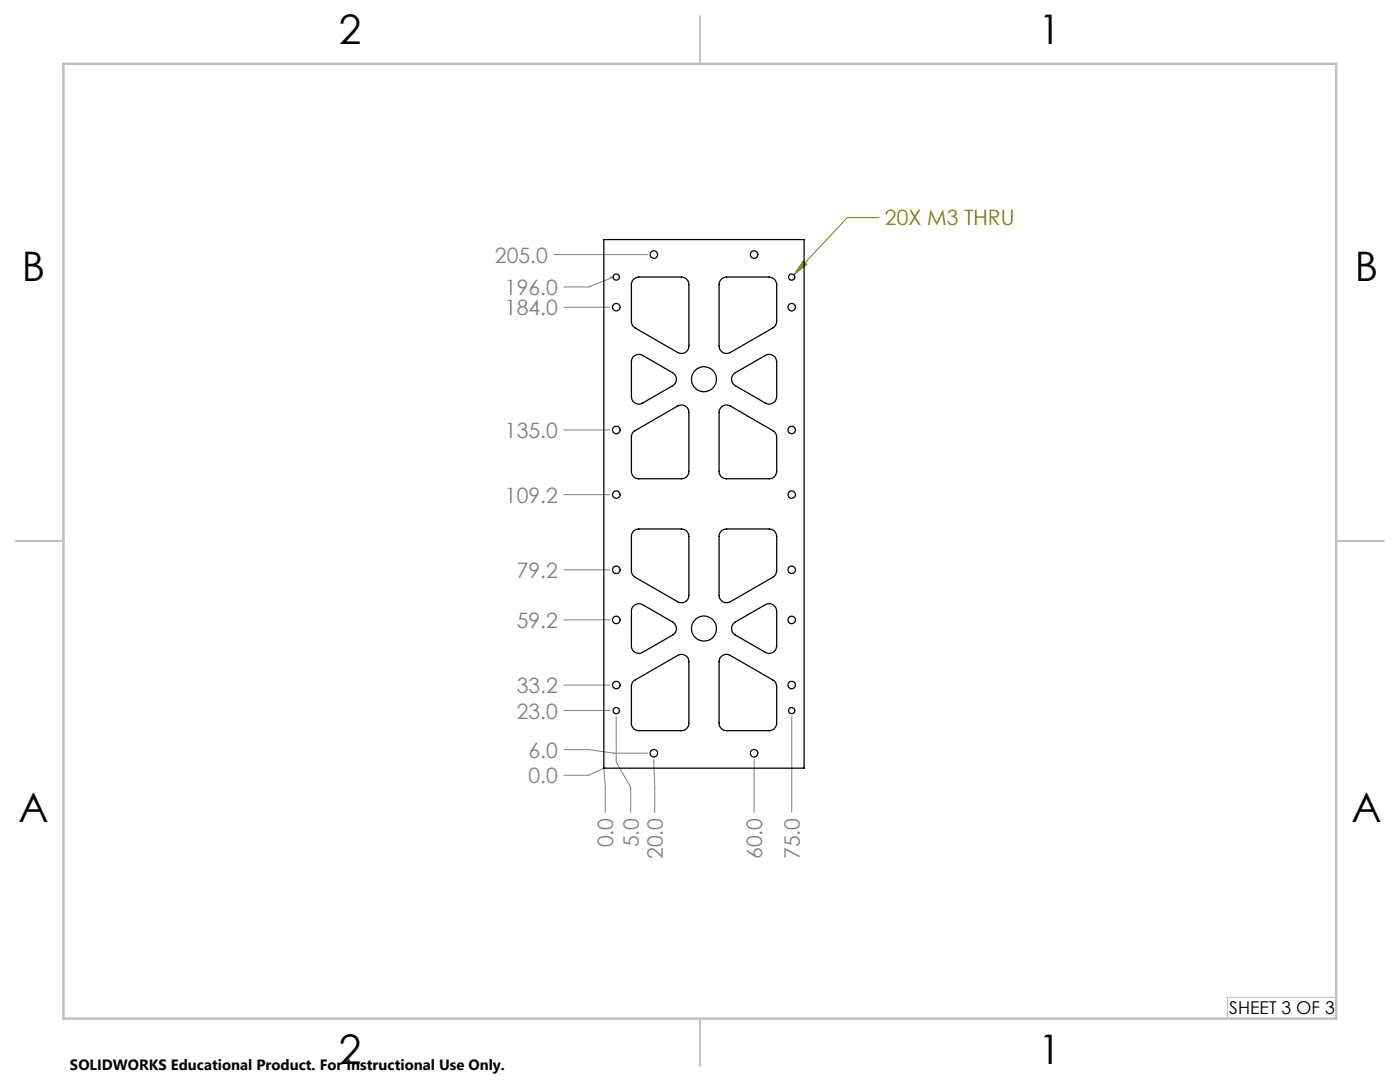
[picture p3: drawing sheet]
<svg xmlns="http://www.w3.org/2000/svg" width="279mm" height="216mm" viewBox="0 0 279 216" stroke-linecap="round" stroke-linejoin="round" font-family="sans-serif">
<path d="M160.3 52.1l.7 .7-2.6 2zM175.4 43.4h-6.3l-10.7 11.4" fill="none" stroke="#808000" stroke-width=".2"/>
<g fill="none" stroke="#808080" stroke-width=".2">
<path d="M110.5 50.8h18.7M121.7 55.3h.8l-5 2h-5M112.5 61.3h9.2M112.5 98.7h9.2M112.5 85.8h9.2M112.5 113.7h9.2M112.5 136.7h9.2M112.5 123.7h9.2M112.5 154.7h5l3-1.4 .3 3.8v5M112.5 149.6h5l5 .7h6.7M112.5 141.8h9.2M123 143.1v9l2.9 5v5"/>
<path d="M130.5 151.6l.2 10.5M150.5 151.6v10.5M158 143.1v19"/>
</g>
<path d="M266.7 199h-21.7v4.2" fill="none" stroke="#c0c0c0" stroke-width=".2"/>
<path d="M139.7 3.2v9.5M3.1 107.9h9.6M266.7 107.9h9.5M139.7 203.2v9.6" fill="none" stroke="#c0c0c0" stroke-width=".25"/>
<path d="M12.7 12.7h254v190.5h-254z" fill="none" stroke="#c0c0c0" stroke-width=".5"/>
<path d="M160.3 52.1l.7 .7-2.6 2z" fill="#808000"/>
<g fill="none" stroke="#000" stroke-width=".25">
<path d="M120.5 47.8h40v105.5h-40zM126.4 55.7l1.1-.4h8.5a1.51 1.51 0 0 1 1.5 1.5v12.2a1.49 1.49 0 0 1-2.2 1.3l-8.5-4.9a1.43 1.43 0 0 1-.8-1.3v-7.6zM143.9 55.7l1.1-.4h8.5a1.57 1.57 0 0 1 1.5 1.5v7.3a1.56 1.56 0 0 1-.8 1.3l-8.5 4.9a1.48 1.48 0 0 1-2.2-1.3v-12.5zM126.3 71.2l.3-.2a1.45 1.45 0 0 1 1.6-.1l6 3.5a1.51 1.51 0 0 1 0 2.6l-6 3.4a1.48 1.48 0 0 1-2.2-1.3v-6.9zM146.5 74.6l6.3-3.7a1.52 1.52 0 0 1 2.2 1.3v6.9a1.53 1.53 0 0 1-2.2 1.3l-6-3.4a1.51 1.51 0 0 1-.3-2.4zM126.4 86.1l8.9-5.1a1.48 1.48 0 0 1 2.2 1.3v11.8a1.45 1.45 0 0 1-1.5 1.4h-8.5a1.45 1.45 0 0 1-1.5-1.4v-7.1zM143.9 81.4a1.45 1.45 0 0 1 1.8-.4l8.5 4.9a1.45 1.45 0 0 1 .8 1.3v6.9a1.51 1.51 0 0 1-1.5 1.4h-8.5a1.45 1.45 0 0 1-1.5-1.4v-11.8l.2-.7zM126.4 106l.5-.3 .6-.1h8.5a1.45 1.45 0 0 1 1.5 1.4v11.8a1.49 1.49 0 0 1-2.2 1.3l-8.5-4.9a1.43 1.43 0 0 1-.8-1.3v-7.1zM143.9 106l.5-.3 .6-.1h8.5a1.51 1.51 0 0 1 1.5 1.4v6.9a1.56 1.56 0 0 1-.8 1.3l-8.5 4.9a1.48 1.48 0 0 1-2.2-1.3v-12zM126.3 121a1.5 1.5 0 0 1 1.9-.4l6 3.5a1.51 1.51 0 0 1 0 2.6l-6 3.5a1.48 1.48 0 0 1-2.2-1.3v-6.9zM126.4 135.9l8.9-5.1a1.45 1.45 0 0 1 2.2 1.2v12.3a1.51 1.51 0 0 1-1.5 1.5h-8.5a1.51 1.51 0 0 1-1.5-1.5v-7.5zM144.1 130.8l.3-.1a1.48 1.48 0 0 1 1.3 .1l8.5 4.9a1.45 1.45 0 0 1 .8 1.3v7.3a1.57 1.57 0 0 1-1.5 1.5h-8.5a1.51 1.51 0 0 1-1.5-1.5v-12.3a1.38 1.38 0 0 1 .6-1.2z"/>
<path d="M146.5 124.3l6.3-3.7a1.52 1.52 0 0 1 2.2 1.4v6.9a1.5 1.5 0 0 1-2.2 1.3l-6-3.5a1.51 1.51 0 0 1-.3-2.4z"/>
<circle cx="123" cy="55.3" r=".63"/>
<circle cx="130.5" cy="50.8" r=".75"/>
<circle cx="150.5" cy="50.8" r=".75"/>
<circle cx="158" cy="55.3" r=".63"/>
<circle cx="123" cy="61.3" r=".75"/>
<circle cx="140.5" cy="75.7" r="2.49"/>
<circle cx="158" cy="61.3" r=".75"/>
<circle cx="123" cy="98.7" r=".75"/>
<circle cx="123" cy="85.8" r=".75"/>
<circle cx="158" cy="98.7" r=".75"/>
<circle cx="158" cy="85.8" r=".75"/>
<circle cx="123" cy="113.7" r=".76"/>
<circle cx="158" cy="113.7" r=".76"/>
<circle cx="123" cy="123.7" r=".75"/>
<circle cx="123" cy="136.7" r=".75"/>
<circle cx="140.5" cy="125.4" r="2.49"/>
<circle cx="158" cy="123.7" r=".75"/>
<circle cx="158" cy="136.7" r=".75"/>
<circle cx="123" cy="141.8" r=".63"/>
<circle cx="130.5" cy="150.3" r=".74"/>
<circle cx="150.5" cy="150.3" r=".74"/>
<circle cx="158" cy="141.8" r=".63"/>
</g>
<g font-size="8.1">
<text x="67.6" y="8.9">2</text>
<text x="207.3" y="8.9">1</text>
<text x="4.4" y="56.2">B</text>
<text x="270.4" y="56.2">B</text>
<text x="3.7" y="164.1">A</text>
<text x="269.7" y="164.1">A</text>
<text x="67.6" y="212.4">2</text>
<text x="207.3" y="212.4">1</text>
</g>
<text font-size="4.2" fill="#808000" x="176.6" y="45">20X M3 THRU</text>
<g font-size="4.2" fill="#808080">
<text x="98.8" y="52.4">205.0</text>
<text x="100.8" y="58.9">196.0</text>
<text x="100.8" y="62.9">184.0</text>
<text x="100.8" y="87.4">135.0</text>
<text x="100.8" y="100.3">109.2</text>
<text x="103.1" y="115.3">79.2</text>
<text x="103.1" y="125.3">59.2</text>
<text x="103.1" y="143.4">23.0</text>
<text x="103.1" y="138.3">33.2</text>
<text x="105.5" y="151.2">6.0</text>
<text x="105.5" y="156.3">0.0</text>
<text x="122.4" y="169.1" transform="rotate(-90 122.4 169.1)">0.0</text>
<text x="127.5" y="169.1" transform="rotate(-90 127.5 169.1)">5.0</text>
<text x="132.3" y="171.5" transform="rotate(-90 132.3 171.5)">20.0</text>
<text x="152.1" y="171.5" transform="rotate(-90 152.1 171.5)">60.0</text>
<text x="159.6" y="171.5" transform="rotate(-90 159.6 171.5)">75.0</text>
</g>
<text font-size="3.5" x="245.3" y="202.4">SHEET 3 OF 3</text>
<text font-size="3" x="14" y="213.5">SOLIDWORKS Educational Product. For Instructional Use Only.</text>
</svg>
